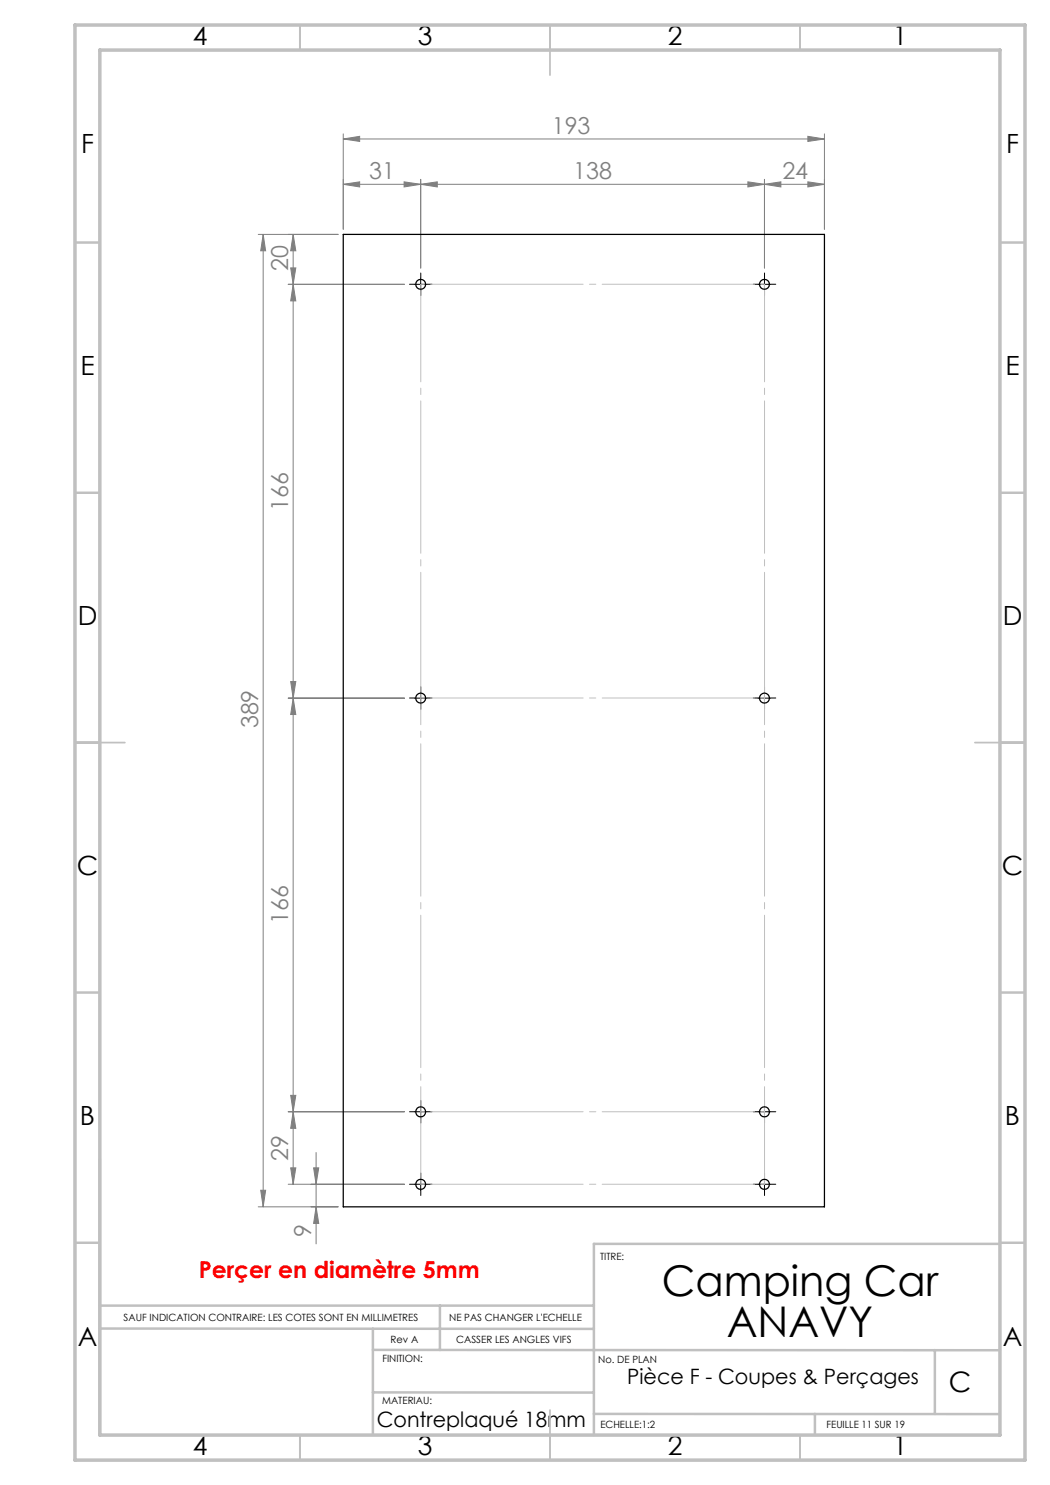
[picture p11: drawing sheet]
<svg xmlns="http://www.w3.org/2000/svg" width="210mm" height="297mm" viewBox="0 0 210 297" stroke-linecap="round" stroke-linejoin="round" font-family="sans-serif">
<g fill="none" stroke="#808080" stroke-width=".2">
<path d="M68.7 36.9l3.2-.5v1zM68.7 27.8l3.2-.5v1zM68.7 26.8v19.1M68.7 27.8h96.2M80.8 36.4l3.3 .5-3.3 .5zM84.1 36.9l3.4-.5v1zM84.1 35.9v17.7M149.6 36.4l3.3 .5-3.3 .5zM152.9 36.9l3.3-.5v1zM152.9 35.9v17.7M161.6 36.4l3.3 .5-3.3 .5zM161.6 27.3l3.3 .5-3.3 .5z"/>
<path d="M164.9 36.9h-96.2M164.9 26.8v19.1M52.6 46.9l.5 3.3h-1zM52.6 46.9v194.5M58.1 53.6h1.1l-.6 3.3zM58.6 46.9l.6 3.3h-1.1zM58.6 56.9l.6 3.3h-1.1zM58.6 46.9v190M67.6 46.9h-16M80.9 56.9h-23.3M57.6 139.6h23.3M58.1 136.3h1.1l-.6 3.3z"/>
<path d="M58.6 139.6l.6 3.3h-1.1zM58.1 219.1h1.1l-.6 3.3zM52.1 238.1h1l-.5 3.3zM57.6 222.4h23.3M57.6 236.9h23.3M58.1 233.6h1.1l-.6 3.3zM58.6 222.4l.6 3.3h-1.1zM62.7 233.6h1l-.5 3.3zM63.2 230.5v18.3M51.6 241.4h16M63.2 241.4l.5 3.3h-1z"/>
</g>
<g fill="none" stroke="#000" stroke-width=".2" stroke-dasharray="30.5 1.3 1.3 1.3">
<path d="M82.9 56.9h-1M84.2 58.1v1M84.2 55.6v-1M85.4 56.9h1M151.7 56.9h-1M152.9 58.1v1M152.9 55.6v-1M154.2 56.9h1M82.9 139.6h-1M84.2 138.4v-1M85.4 139.6h1M151.7 139.6h-1"/>
<path d="M152.9 138.4v-1M154.2 139.6h1M84.2 140.9v1M152.9 140.9v1M82.9 236.9h-1M82.9 222.4h-1M84.2 238.1v1M84.2 235.6v-1M84.2 223.6v1M84.2 221.1v-1M85.4 236.9h1M85.4 222.4h1"/>
<path d="M151.7 236.9h-1M151.7 222.4h-1M152.9 238.1v1M152.9 235.6v-1M152.9 223.6v1M152.9 221.1v-1M154.2 236.9h1M154.2 222.4h1"/>
</g>
<g fill="none" stroke="#000" stroke-width=".2">
<path d="M82.9 56.9h2.5M84.1 55.6v2.5M151.6 56.9h2.5M152.9 55.6v2.5M82.9 139.6h2.5M84.1 138.4v2.5M151.6 139.6h2.5M152.9 138.4v2.5M82.9 236.9h2.5M82.9 222.4h2.5M84.1 221.1v2.5M84.1 235.6v2.5"/>
<path d="M151.6 236.9h2.5M151.6 222.4h2.5M152.9 221.1v2.5M152.9 235.6v2.5"/>
</g>
<path d="M84.2 56.9v180M152.9 56.9v180" fill="none" stroke="#c0c0c0" stroke-width=".2" stroke-dasharray="30.5 1.3 1.3 1.3" stroke-dashoffset="11"/>
<path d="M84.2 56.9h68.7M84.2 139.6h68.7M84.2 222.4h68.7M152.9 236.9h-68.7" fill="none" stroke="#c0c0c0" stroke-width=".2" stroke-dasharray="30.5 1.3 1.3 1.3" stroke-dashoffset="-2"/>
<g fill="none" stroke="#c0c0c0" stroke-width=".35">
<path d="M60 5v5M110 5v10M160 5v5M15 48.5h5M200 48.5h5M15 98.5h5M200 98.5h5M15 148.5h10M195 148.5h10M15 198.5h5M200 198.5h5M15 248.5h5"/>
<path d="M200 248.5h5M60 287v5M110 282v10M160 287v5"/>
</g>
<path d="M20 231.8v55.2M200 248.8h-81.2v38.2M20 261.1h98.8M20 265.7l98.8 .1M74.6 265.7v21.3M74.6 278.5h44.2M74.6 270h125.4M88 261.1v8.9M187 270v12.8M118.8 282.8h81.2M163 282.8v4.2" fill="none" stroke="#c0c0c0" stroke-width=".5"/>
<path d="M15 5h190v287h-190zM20 10h180v277h-180z" fill="none" stroke="#c0c0c0" stroke-width=".7"/>
<g fill="#808080">
<path d="M84.1 36.9l3.4-.5v1zM149.6 36.4l3.3 .5-3.3 .5z"/>
<path d="M68.7 36.9l3.2-.5v1zM80.8 36.4l3.3 .5-3.3 .5z"/>
<path d="M152.9 36.9l3.3-.5v1zM161.6 36.4l3.3 .5-3.3 .5z"/>
<path d="M161.6 27.3l3.3 .5-3.3 .5zM68.7 27.8l3.2-.5v1z"/>
<path d="M58.1 53.6h1.1l-.6 3.3zM58.6 46.9l.6 3.3h-1.1z"/>
<path d="M52.6 46.9l.5 3.3h-1zM52.1 238.1h1l-.5 3.3zM58.6 56.9l.6 3.3h-1.1zM58.1 136.3h1.1l-.6 3.3zM58.6 139.6l.6 3.3h-1.1zM58.1 219.1h1.1l-.6 3.3zM58.6 222.4l.6 3.3h-1.1zM58.1 233.6h1.1l-.6 3.3zM62.7 233.6h1l-.5 3.3zM63.2 241.4l.5 3.3h-1z"/>
</g>
<g fill="none" stroke="#000" stroke-width=".25">
<path d="M68.7 46.9h96.2v194.5h-96.2z"/>
<circle cx="84.1" cy="56.9" r=".99"/>
<circle cx="152.9" cy="56.9" r=".99"/>
<circle cx="84.1" cy="139.6" r=".99"/>
<circle cx="152.9" cy="139.6" r=".99"/>
<circle cx="84.1" cy="222.4" r="1"/>
<circle cx="84.1" cy="236.9" r="1"/>
<circle cx="152.9" cy="222.4" r="1"/>
<circle cx="152.9" cy="236.9" r="1"/>
</g>
<g font-size="8.5">
<text x="132.4" y="259.3">Camping Car</text>
<text x="145.3" y="267.4">ANAVY</text>
</g>
<text font-size="5.6" x="189.8" y="278.5">C</text>
<g font-size="5.3">
<text x="38.5" y="8.9">4</text>
<text x="83.5" y="8.9">3</text>
<text x="133.6" y="8.9">2</text>
<text x="178.6" y="8.9">1</text>
<text x="16.2" y="30.7">F</text>
<text x="201.2" y="30.7">F</text>
<text x="16.1" y="74.9">E</text>
<text x="201.1" y="74.9">E</text>
<text x="15.5" y="124.9">D</text>
<text x="200.5" y="124.9">D</text>
<text x="15.4" y="174.9">C</text>
<text x="200.4" y="174.9">C</text>
<text x="16" y="224.9">B</text>
<text x="201" y="224.9">B</text>
<text x="15.5" y="269.2">A</text>
<text x="200.5" y="269.2">A</text>
<text x="38.5" y="290.9">4</text>
<text x="83.5" y="290.9">3</text>
<text x="133.6" y="290.9">2</text>
<text x="178.6" y="290.9">1</text>
</g>
<g font-size="4.7" fill="#808080">
<text x="110.4" y="26.8">193</text>
<text x="73.8" y="35.8">31</text>
<text x="114.7" y="35.8">138</text>
<text x="156.5" y="35.8">24</text>
<text x="57.6" y="54.2" transform="rotate(-90 57.6 54.2)">20</text>
<text x="57.6" y="102.1" transform="rotate(-90 57.6 102.1)">166</text>
<text x="51.6" y="145.7" transform="rotate(-90 51.6 145.7)">389</text>
<text x="57.6" y="184.9" transform="rotate(-90 57.6 184.9)">166</text>
<text x="57.6" y="232.2" transform="rotate(-90 57.6 232.2)">29</text>
<text x="62.2" y="247.4" transform="rotate(-90 62.2 247.4)">9</text>
</g>
<text font-size="4.7" fill="#f00" x="39.8" y="255.5">Perçer en diamètre 5mm</text>
<g font-size="4.2">
<text x="125.4" y="276.8">Pièce F - Coupes &amp; Perçages</text>
<text x="75.4" y="285.4">Contreplaqué 18mm</text>
</g>
<g font-size="2">
<text x="120" y="251.9">TITRE:</text>
<text x="24.7" y="264.2">SAUF INDICATION CONTRAIRE: LES COTES SONT EN MILLIMETRES</text>
<text x="78.1" y="268.6">Rev A</text>
<text x="89.8" y="264.2">NE PAS CHANGER L'ECHELLE</text>
<text x="91.2" y="268.6">CASSER LES ANGLES VIFS</text>
<text x="76.5" y="272.3">FINITION:</text>
<text x="119.6" y="272.5">No. DE PLAN</text>
<text x="76.4" y="280.9">MATERIAU:</text>
<text x="120.1" y="285.6">ECHELLE:1:2</text>
<text x="165.3" y="285.6">FEUILLE 11 SUR 19</text>
</g>
</svg>
